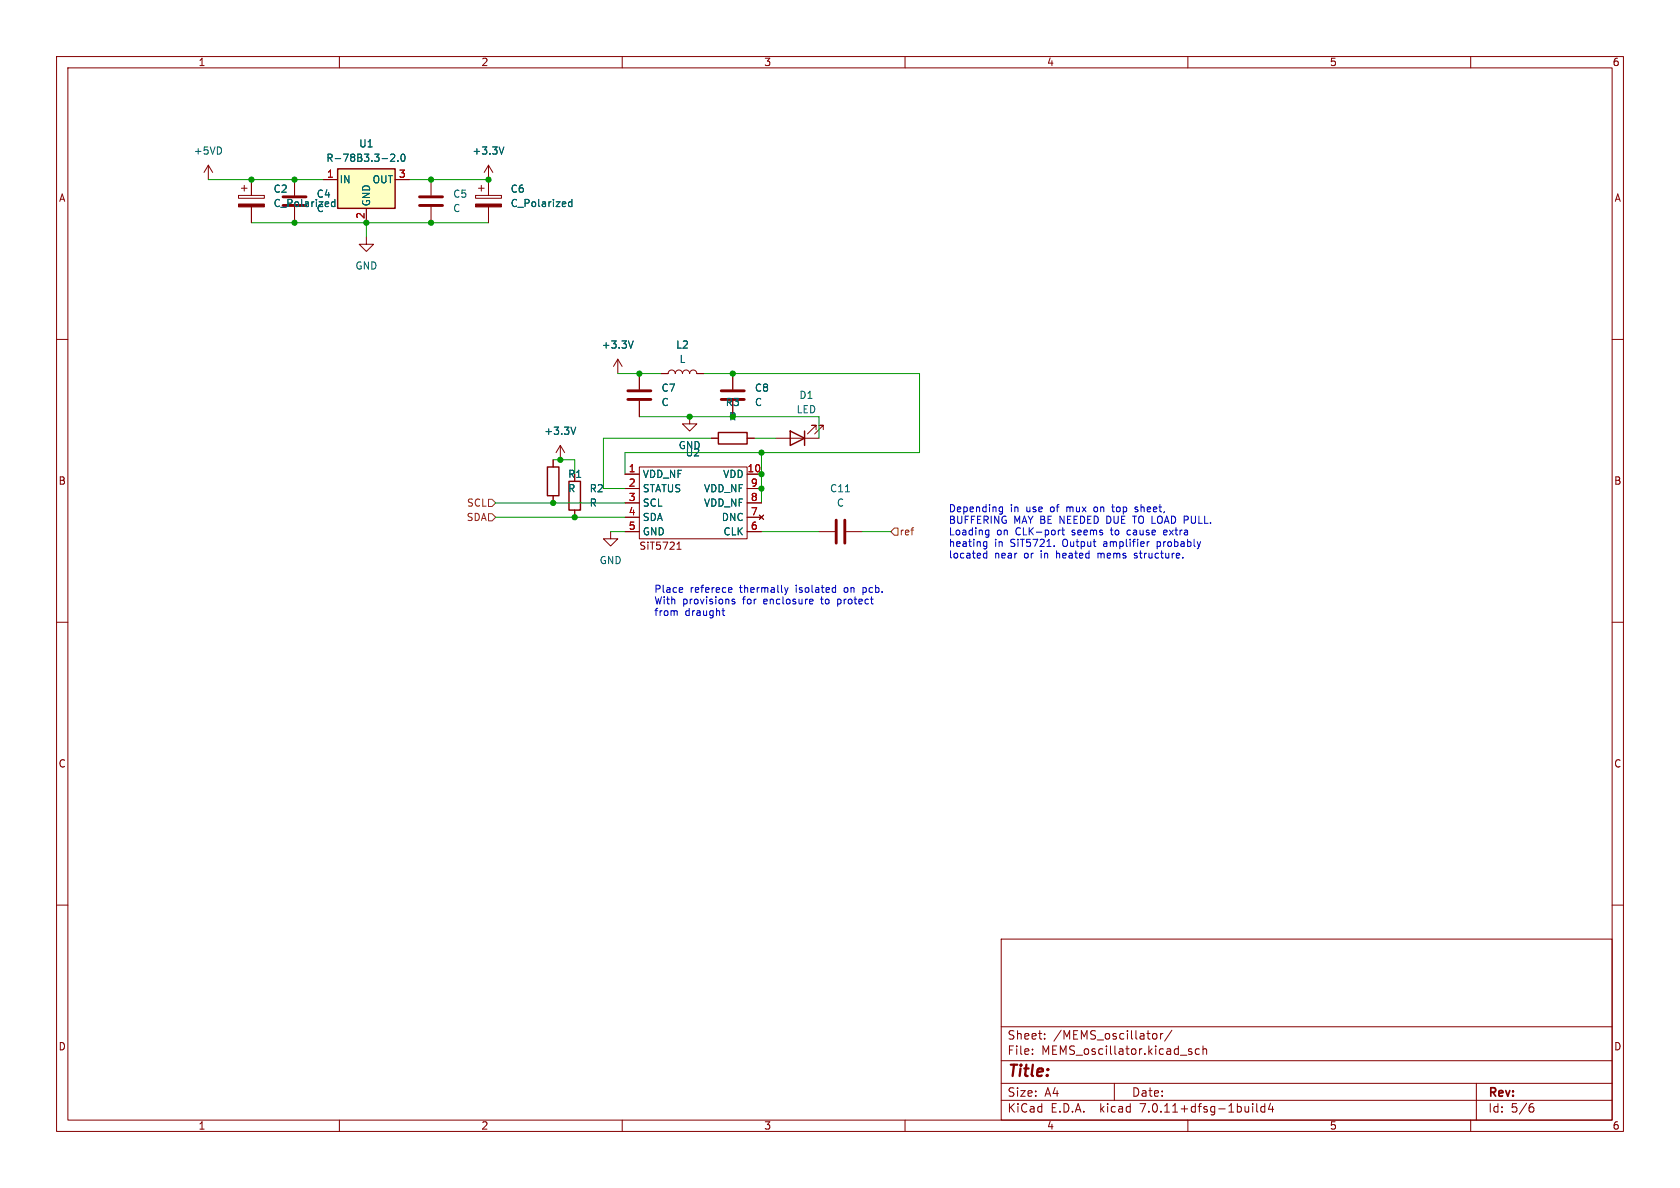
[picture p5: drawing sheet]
<svg xmlns="http://www.w3.org/2000/svg" width="297mm" height="210mm" viewBox="0 0 297 210" stroke-linecap="round" stroke-linejoin="round" font-family="sans-serif">
<g fill="none" stroke="#840000" stroke-width=".18">
<path d="M10 10h277v190h-277zM12 12h273v186h-273zM60 10v2M110 10v2M160 10v2M210 10v2M260 10v2M36.8 29.2l-.7 1.3M36.8 29.2v2.6M36.8 29.2l.8 1.3M42.2 34.5h4.5v.6h-4.5zM42.7 33.3h1"/>
<path d="M43.2 32.8v1M44.4 31.8v2.7M44.4 36.6v2.8M52.1 31.8v2.7M52.1 36.6v2.8M57.1 31.8h2.6M64.8 36.8v2.6M69.8 31.8h2.6M76.2 31.8v2.7M76.2 36.6v2.8M84.1 34.5h4.5v.6h-4.5zM84.6 33.3h1"/>
<path d="M85.1 32.8v1M86.4 29.2l-.8 1.3M86.4 29.2v5.3M86.4 36.6v2.8M86.4 29.2l.7 1.3M10 60h2M64.8 41.9v1.3h1.2l-1.2 1.3-1.3-1.3h1.3M285 60h2M99.1 78.7l-.8 1.3M99.1 78.7v2.6M99.1 78.7l.7 1.3M109.2 63.5l-.7 1.3"/>
<path d="M109.2 63.5v2.5M109.2 63.5l.8 1.3M113 66v2.8M113 70.9v2.8M116.8 66h1.3a.64 .64 0 0 1 .6-.6 .64 .64 0 0 1 .7 .6 .64 .64 0 0 1 .6-.6 .64 .64 0 0 1 .6 .6 .64 .64 0 0 1 .7-.6 .64 .64 0 0 1 .6 .6 .64 .64 0 0 1 .7-.6 .64 .64 0 0 1 .6 .6h1.3M121.9 73.7v1.2h1.3l-1.3 1.3-1.3-1.3h1.3M125.7 77.5h1.3M129.5 66v2.8M129.5 70.9v2.8M132.1 77.5h1.2M137.2 77.5h7.6M144.3 75.9v-.7h-.8h.8l-1.6 1.5"/>
<path d="M145.5 75.9v-.7h-.7h.7l-1.5 1.5M97.8 81.3v1.3M97.8 87.6v1.3M101.6 90.2v1.2M107.9 94v1.3h1.3l-1.3 1.2-1.2-1.2h1.2M110.5 83.8h2.5M110.5 86.4h2.5M110.5 88.9h2.5M110.5 91.4h2.5M110.5 94h2.5M113 82.6h19.1v12.7h-19.1zM119.7 97.1h.7"/>
<path d="M119.7 96.2l.3-.4v1.3M132.1 83.8h2.5M132.1 86.4h2.5M132.1 88.9h2.5M132.1 91.4h2.5M132.1 94h2.5M134.2 91.1l.8 .7M135 91.1l-.8 .7M144.8 94h2.8M149.6 94h2.8M10 110h2M285 110h2"/>
<path d="M10 160h2M285 160h2M177 166h108v32h-108zM60 198v2M110 198v2M160 198v2M177 194.5h108M177 191.5h108M177 187.5h108M177 181.5h108M182.5 186.3v.1M182.5 185.5v.1"/>
<path d="M184.7 183.6v.1M184.7 182.8v.1M197 191.5v3M203.8 182.8l.4-.1 .3 .3v.4l-.1 .2-.4 .1-.2-.1M205.2 182.7v1M205.6 182.7l-.3 .1-.1 .2M207.2 182.1l-1.3 2M210 198v2M210.2 185.8l.5 .2v.2l-.2 .2-.4-.1M210.2 185.5h.5M212 185.5l-.4-.1-.3 .3v.4l.2 .2h.5M212.7 185.5l.2-.1 .3 .1 .1 .9"/>
<path d="M212.7 184.9v1.5M221.5 195.1v.1M221.5 195.6v1M222.2 195.1v1.3l.2 .2M223.6 195.1v1.5M223.6 195.7l-.4-.1-.3 .3v.4l.1 .2h.6M224.6 195l-.4 1.1h1M225 195.6v1M260 198v2M261 191.5v6.5M270.6 195.7h.3l.3 .3-.1 .5-.5 .1M271 195.1l-.4 .1"/>
</g>
<path d="M50 36.3h4.1M50 34.8h4.1M74.2 36.3h4M74.2 34.8h4M111 70.6h4.1M111 69.1h4.1M127.5 70.6h4.1M127.5 69.1h4.1M147.8 91.9v4.1M149.4 91.9v4.1" fill="none" stroke="#840000" stroke-width=".51"/>
<path d="M59.2 35.3v1.2M59.2 35.7h-.4l-.2 .2 .1 .6h.5M69.1 27.4l.4-.2 .3 .4-.8 .9h.8M70.3 28.4v.1M71 27.4l.2-.2a.68 .68 0 0 1 .4 .7 .68 .68 0 0 1-.4 .6l-.2-.1-.1-.4zM89.1 26l-.4 1.2M101.1 35.7h-.4l-.2 .2 .1 .6h.5M101.1 35.3v1.2M101.8 75.5l-.4 1.3M111.9 60.3l-.4 1.2M149.5 86.9h.7" fill="none" stroke="#006464" stroke-width=".18"/>
<path d="M59.7 29.8h10.1v7h-10.1zM127 76.5h5.1v2h-5.1zM139.7 76.2l2.5 1.3-2.5 1.2zM142.2 76.2v2.5M96.8 82.6h2v5h-2zM100.6 85.1h2v5.1h-2z" fill="none" stroke="#840000" stroke-width=".25"/>
<path d="M59.7 29.8h10.1v7h-10.1z" fill="#ffffc2" stroke="#ffffc2" stroke-width=".18"/>
<g fill="#840000" stroke="#840000" stroke-width=".18">
<path d="M42.2 36.1h4.5v.5h-4.5z"/>
<path d="M84.1 36.1h4.5v.5h-4.5z"/>
</g>
<path d="M86.4 90.8h.6l.6 .6-.6 .7h-.6zM86.4 88.3h.6l.6 .6-.6 .6h-.6zM157.5 94l.6-.7h.6v1.3h-.6z" fill="none" stroke="#725600" stroke-width=".18"/>
<g fill="none" stroke="#0000c2" stroke-width=".18">
<path d="M173.8 98.4l.3 .2h.4M173.9 96.5l.2 .1 .4-.1M174.3 94.5h.5M174.3 93.8h.5M174.5 95.8v1l-.3 .2h-.3M174.5 97.4v1.2M174.5 95.8h-.4l-.2 .1M174.5 97.9l-.4-.1-.3 .2M174.8 93.7v1l-.1 .2-.3 .1M176.7 90.3l.2 .2 .3-.1M177.2 89.6v1.2M177.2 89.7l-.3-.1-.2 .1"/>
<path d="M186.4 96.5v.1M187.5 93.7l-.3 .1M187.7 93.7h.5M187.9 93.3v1.1l.3 .2M193.5 89.7l-.1 .2 .1 .5M194.1 97.8v.8M194.3 97.8l-.2 .1M196.5 89.6h.5M196.7 89.2v1.1l.3 .2M199.5 93.7l-.3 .3v.3l.3 .3M200.5 98.6h.4M200.9 97.8l-.4 .2 .1 .2h.3"/>
<path d="M201.1 89.7l-.3-.1-.2 .3 .6 .3M201.2 90.3l-.2 .2-.4-.1M203.2 95.8l-.4 .2M204.6 95.8v1.2M204.6 96.5l.1 .1M204.7 95.8h-.1M206.1 93.7h-.2l-.2 .2 .1 .6 .3 .1M206.3 94l-.6 .1M119.5 108l.2 .1v.7M120.5 103.9l.2 .3-.6 .1M120.6 104.7h-.1M127.6 108h.5"/>
<path d="M127.8 107.5v1.1l.3 .2M129 103.9h.3l.1 .3-.6 .1M129.3 104.7h-.3M129.9 106l-.3-.1-.2 .2 .1 .2 .4 .1v.3h-.5M138.7 103.9l.3 .8M139 104.7l-.2 .4M139.3 103.9l-.3 .8M143.3 105.9l.4 .1v.2l-.6 .1M143.7 106.7l-.4 .1M147.4 103.9h.3M147.7 104.7h-.3M147.7 103.4v1.3"/>
<path d="M148.1 105.9v1.3M148.1 106.7l.1 .1M148.2 105.9l-.1 .1M152.6 103.9v1.2M152.6 104.7h.1M152.7 103.9h-.1"/>
</g>
<g fill="none" stroke="#009600" stroke-width=".18">
<path d="M36.8 31.8h20.3M44.4 39.4h42M64.8 39.4v2.5M72.4 31.8h14M109.2 66h7.6M113 73.7h31.8v3.8M124.5 66h38.1v14h-52.1v3.8M125.7 77.5h-19v8.9h3.8M133.3 77.5h3.9M87.6 88.9h22.9M87.6 91.4h22.9M97.8 81.3h3.8v2.5"/>
<path d="M107.9 94h2.6M134.6 94h10.2M134.6 80v8.9M152.4 94h5.1"/>
</g>
<g fill="#009600" stroke="#009600" stroke-width=".18">
<circle cx="76.2" cy="31.8" r=".46"/>
<circle cx="86.4" cy="31.8" r=".46"/>
<circle cx="52.1" cy="39.4" r=".46"/>
<circle cx="97.8" cy="88.9" r=".46"/>
<circle cx="101.6" cy="91.4" r=".46"/>
<circle cx="76.2" cy="39.4" r=".46"/>
<circle cx="64.8" cy="39.4" r=".46"/>
<circle cx="52.1" cy="31.8" r=".46"/>
<circle cx="44.4" cy="31.8" r=".46"/>
<circle cx="99.1" cy="81.3" r=".46"/>
<circle cx="113" cy="66" r=".46"/>
<circle cx="134.6" cy="86.4" r=".46"/>
<circle cx="134.6" cy="83.8" r=".46"/>
<circle cx="129.5" cy="66" r=".46"/>
<circle cx="134.6" cy="80" r=".46"/>
<circle cx="121.9" cy="73.7" r=".46"/>
</g>
<text font-size="2.8" fill="#840000" x="178" y="190.9">Title:</text>
<g font-size="2.1" fill="#840000">
<text x="178" y="184">Sheet:</text>
<text x="186.2" y="184">/MEMS_oscillator/</text>
<text x="178" y="186.7">File:</text>
<text x="184.1" y="186.7">MEMS_oscillator.kicad_sch</text>
<text x="178" y="196.9">KiCad</text>
<text x="178" y="194.1">Size:</text>
<text x="184.7" y="194.1">A4</text>
<text x="185.7" y="196.9">E.D.A.</text>
<text x="194.6" y="196.9">kicad</text>
<text x="200" y="194.1">Date:</text>
<text x="201.8" y="196.9">7.0.11+dfsg-1build4</text>
<text x="263" y="194.3">Rev:</text>
<text x="263" y="196.9">Id:</text>
<text x="267.1" y="196.9">5/6</text>
</g>
<g font-size="1.8" fill="#840000">
<text x="35" y="11.9">1</text>
<text x="85" y="11.9">2</text>
<text x="135" y="11.9">3</text>
<text x="185" y="11.9">4</text>
<text x="235" y="11.9">5</text>
<text x="285" y="11.9">6</text>
<text x="10.3" y="35.9">A</text>
<text x="285.3" y="35.9">A</text>
<text x="10.3" y="85.9">B</text>
<text x="100.3" y="84.7">R1</text>
<text x="285.3" y="85.9">B</text>
<text x="112.9" y="97.4">SiT5721</text>
<text x="10.3" y="135.9">C</text>
<text x="285.3" y="135.9">C</text>
<text x="10.3" y="185.9">D</text>
<text x="285.3" y="185.9">D</text>
<text x="35" y="199.9">1</text>
<text x="85" y="199.9">2</text>
<text x="135" y="199.9">3</text>
<text x="185" y="199.9">4</text>
<text x="235" y="199.9">5</text>
<text x="285" y="199.9">6</text>
</g>
<g font-size="1.8" fill="#006464">
<text x="34.2" y="27.5">+5VD</text>
<text x="57.6" y="28.8">R-78B3.3-2.0</text>
<text x="63.4" y="26.3">U1</text>
<text x="83.4" y="27.5">+3.3V</text>
<text x="48.3" y="34.3">C2</text>
<text x="55.9" y="35.2">C4</text>
<text x="59.9" y="32.6">IN</text>
<text x="65.8" y="32.6">OUT</text>
<text x="80" y="35.2">C5</text>
<text x="90.2" y="34.3">C6</text>
<text x="48.3" y="36.8">C_Polarized</text>
<text x="55.9" y="37.7">C</text>
<text x="65.6" y="36.6" transform="rotate(-90 65.6 36.6)">GND</text>
<text x="80" y="37.7">C</text>
<text x="90.2" y="36.8">C_Polarized</text>
<text x="62.7" y="47.9">GND</text>
<text x="106.3" y="61.8">+3.3V</text>
<text x="119.4" y="61.8">L2</text>
<text x="120" y="64.4">L</text>
<text x="116.8" y="69.4">C7</text>
<text x="116.8" y="72">C</text>
<text x="128.2" y="72">R3</text>
<text x="133.4" y="69.4">C8</text>
<text x="133.4" y="72">C</text>
<text x="141.2" y="70.7">D1</text>
<text x="96.1" y="77.1">+3.3V</text>
<text x="140.7" y="73.3">LED</text>
<text x="119.9" y="79.6">GND</text>
<text x="121.1" y="80.9">U2</text>
<text x="100.3" y="87.2">R</text>
<text x="104.1" y="87.2">R2</text>
<text x="104.1" y="89.8">R</text>
<text x="113.5" y="84.7">VDD_NF</text>
<text x="113.5" y="87.2">STATUS</text>
<text x="113.5" y="89.8">SCL</text>
<text x="124.4" y="89.8">VDD_NF</text>
<text x="124.4" y="87.2">VDD_NF</text>
<text x="127.7" y="84.7">VDD</text>
<text x="146.6" y="87.2">C11</text>
<text x="147.9" y="89.8">C</text>
<text x="113.5" y="92.3">SDA</text>
<text x="113.5" y="94.8">GND</text>
<text x="127.5" y="92.3">DNC</text>
<text x="127.8" y="94.8">CLK</text>
<text x="105.9" y="99.9">GND</text>
</g>
<g font-size="1.8" fill="#a90000">
<text x="57.7" y="31.5">1</text>
<text x="70.4" y="31.5">3</text>
<text x="64.5" y="38.8" transform="rotate(-90 64.5 38.8)">2</text>
<text x="111.1" y="83.6">1</text>
<text x="132" y="83.6">10</text>
<text x="111.1" y="86.1">2</text>
<text x="111.1" y="88.6">3</text>
<text x="132.6" y="88.6">8</text>
<text x="132.6" y="86.1">9</text>
<text x="111.1" y="91.2">4</text>
<text x="111.1" y="93.7">5</text>
<text x="132.6" y="93.7">6</text>
<text x="132.6" y="91.2">7</text>
</g>
<text font-size="1.8" fill="#009600" x="128.8" y="74.5">R</text>
<g font-size="1.8" fill="#725600">
<text x="82.5" y="89.8">SCL</text>
<text x="82.4" y="92.3">SDA</text>
<text x="158.9" y="94.8">ref</text>
</g>
<g font-size="1.8" fill="#0000c2">
<text x="167.6" y="90.6">Depending</text>
<text x="167.6" y="92.7">BUFFERING</text>
<text x="167.6" y="94.7">Loading</text>
<text x="176.2" y="94.7">on</text>
<text x="178.6" y="90.6">in</text>
<text x="179.2" y="92.7">MAY BE NEEDED DUE TO LOAD PULL.</text>
<text x="179.7" y="94.7">CLK-port</text>
<text x="181.5" y="90.6">use</text>
<text x="186" y="90.6">of</text>
<text x="189" y="90.6">mux</text>
<text x="189.8" y="94.7">seems</text>
<text x="194.1" y="90.6">on</text>
<text x="196.9" y="94.7">to</text>
<text x="197.5" y="90.6">top</text>
<text x="199.9" y="94.7">cause</text>
<text x="201.7" y="90.6">sheet,</text>
<text x="206.6" y="94.7">extra</text>
<text x="167.6" y="96.8">heating</text>
<text x="167.6" y="98.8">located</text>
<text x="175.8" y="96.8">in</text>
<text x="175.8" y="98.8">near</text>
<text x="178.8" y="96.8">SiT5721.</text>
<text x="181.2" y="98.8">or</text>
<text x="184.3" y="98.8">in</text>
<text x="187.2" y="98.8">heated</text>
<text x="188.1" y="96.8">Output</text>
<text x="194.7" y="98.8">mems</text>
<text x="195.5" y="96.8">amplifier</text>
<text x="201.4" y="98.8">structure.</text>
<text x="205.2" y="96.8">probably</text>
<text x="115.6" y="104.9">Place</text>
<text x="115.6" y="106.9">With</text>
<text x="120.7" y="106.9">provisions</text>
<text x="122" y="104.9">referece</text>
<text x="130.9" y="104.9">thermally</text>
<text x="131.5" y="106.9">for</text>
<text x="135.3" y="106.9">enclosure</text>
<text x="141" y="104.9">isolated</text>
<text x="145.7" y="106.9">to</text>
<text x="148.7" y="106.9">protect</text>
<text x="149.7" y="104.9">on</text>
<text x="153.2" y="104.9">pcb.</text>
<text x="115.6" y="109">from</text>
<text x="121.1" y="109">draught</text>
</g>
</svg>
